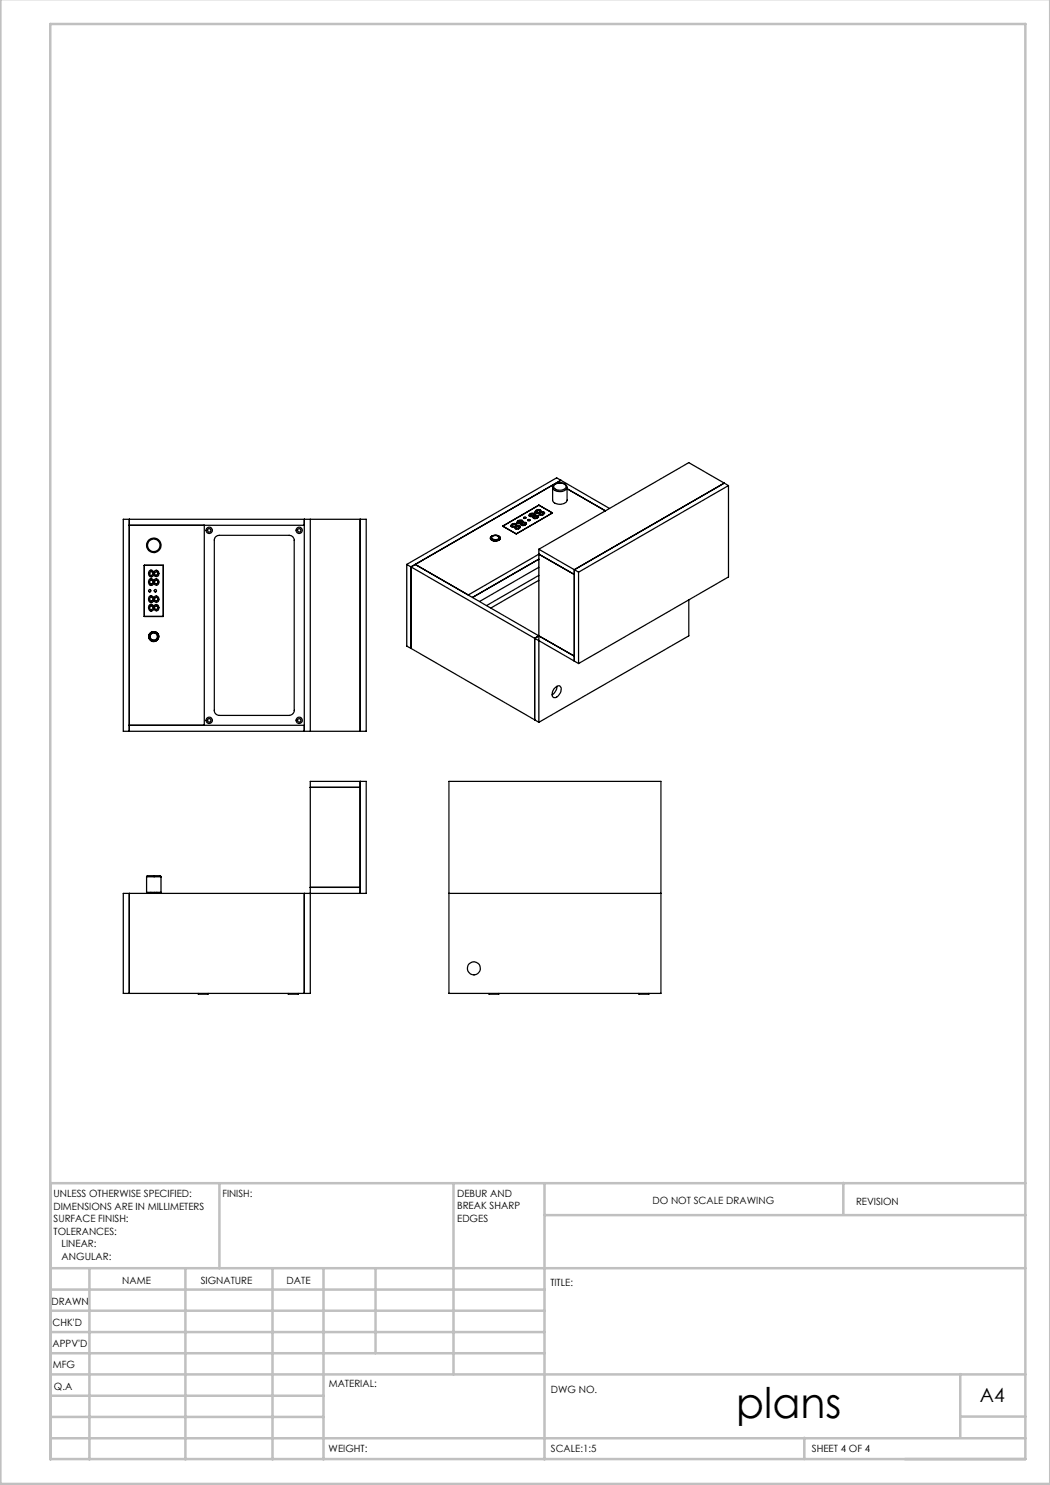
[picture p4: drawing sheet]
<svg xmlns="http://www.w3.org/2000/svg" width="210mm" height="297mm" viewBox="0 0 210 297" stroke-linecap="round" stroke-linejoin="round" font-family="sans-serif">
<g fill="none" stroke="#c0c0c0" stroke-width=".5">
<path d="M.1 -.1v296.9h209.9v-296.9M10.1 4.8h195v287h-195zM43.9 236.6v17M90.7 236.6v38.3M108.9 236.6v55.3M168.7 236.6v6.3M205.1 236.6h-195v55.3M10.1 253.6h195M10.1 257.9h98.8M17.9 253.6v38.3M37.1 253.6v38.3M54.5 253.6v38.3"/>
<path d="M64.7 253.6v38.3M75.1 253.6v17M108.9 243h96.2M10.1 270.6h98.8M10.1 266.4h98.8M10.1 262.1h98.8M10.1 279.1h54.6M10.1 274.9h195M192.1 274.8v12.7M10.1 287.7h195M10.1 283.4h54.6M160.9 287.5v4.3"/>
<path d="M192.1 283.3h13"/>
</g>
<g fill="none" stroke="#000" stroke-width=".25">
<path d="M110.5 97.5a1.53 1.53 0 0 1 2.3-.8l.4 .3 .2 .5M110.5 97.5v2.5a1.66 1.66 0 0 0 2.5 .6l.4-.5v-2.6M110.5 97.5a1.69 1.69 0 0 0 2.5 .5l.4-.5M110.9 96.9a1.57 1.57 0 0 1 2.3 .4 1.4 1.4 0 0 1-2.3 .4l-.2-.3zM111.3 96.6l-28.3 16.3M111.3 96.6h.2M112.2 96.1l-30 17.3M112.2 96.1l-.9-.5-29.9 17.3M112.2 96.1l-.9 .5M112.2 96.1l9.7 5.6M113.4 97.8l7.7 4.4M144.9 96.6l.8 .5"/>
<path d="M144.9 96.6l-30 17.3M144.9 96.6l-7.1-4.1-30 17.4M145.7 97.1v18.3l-30 17.3M145.7 97.1l-30 17.3M24.7 103.9h48.5v42.4h-48.5zM25.9 103.9v42.4M25.9 105.1h35M28.9 113.1h3.8v10.2h-3.8zM29.8 119.4a.48 .48 0 0 1 .8-.1l.2 .3a.59 .59 0 0 1 .7-.3 .59 .59 0 0 1 .3 .8 .59 .59 0 0 1-.7 .3l-.3-.3a.54 .54 0 0 1-.7 .4 .54 .54 0 0 1-.4-.7zM30 115.8a.6 .6 0 0 1 .8 .3 .59 .59 0 0 1 .7-.2 .59 .59 0 0 1 .3 .7 .59 .59 0 0 1-.7 .4l-.3-.3a.54 .54 0 0 1-.7 .4 .54 .54 0 0 1-.4-.7zM30 114.1l.4-.1 .4 .4a.53 .53 0 0 1 .6-.3 .53 .53 0 0 1 .4 .6 .53 .53 0 0 1-.4 .6 .53 .53 0 0 1-.6-.3 .58 .58 0 0 1-.8 .3 .58 .58 0 0 1-.3-.8zM30.1 116.1a.38 .38 0 0 1 .5 .3 .38 .38 0 0 1-.4 .4 .42 .42 0 0 1-.3-.3 .42 .42 0 0 1 .2-.4z"/>
<path d="M30.1 119.5a.38 .38 0 0 1 .5 .3 .38 .38 0 0 1-.4 .4 .42 .42 0 0 1-.3-.3 .42 .42 0 0 1 .2-.4zM40.9 105.1v40M43.1 107.3l.8-.2h14a.96 .96 0 0 1 .9 1v34a1.02 1.02 0 0 1-.9 1h-14a1.02 1.02 0 0 1-1-1v-34.2zM60.9 103.9v42.4M62.1 103.9v42.4M72 103.9v42.4M81.4 112.9v16.3l.8 .5M81.4 112.9l.8 .5M82.2 113.4v16.3M82.2 113.4l24.7 14.3M83 112.9l10.7 6.1 14.1-8.2 7.1 4.1M83 112.9l-.8 .5"/>
<path d="M83 112.9l24.8 14.3M98.1 107.4a1.27 1.27 0 0 1 2 .2 1.13 1.13 0 0 1-1 .6 1.13 1.13 0 0 1-1-.6zM98.2 107.3a1.11 1.11 0 0 1 1.8 .4 1.21 1.21 0 0 1-1.9 0zM98.3 107.6a.91 .91 0 0 0 1.6 0 .88 .88 0 0 1-.8 .5 .88 .88 0 0 1-.8-.5zM98.4 107.4a.79 .79 0 0 1 .7-.3 .79 .79 0 0 1 .7 .5 .83 .83 0 0 1-1.4-.2zM100.5 105.2l7.3-4.2 2.7 1.6-7.2 4.2zM102.4 104.8l-.2 .3v.2l.2 .1h.6M102.4 105l-.2 .2M102.4 105.1l.1 .3M102.4 104.8v.2M102.5 105.2l-.1-.1 .4-.2 .3 .1v.2M102.5 105.2h.6"/>
<path d="M102.5 105.4h.1M102.5 105.2v.2M102.7 104.9l-.3 .1M102.9 104.9h.3M103 105.4v.1M103.1 105.4h-.1M103.1 105.2v.2M103.2 105v.2M103.2 105.2l-.1 .2M103.2 105.5l.1 .3v-.2M103.2 104.8l.2 .2-.1 .2M103.2 104.8l-.4-.1-.4 .1"/>
<path d="M103.2 104.9l.2 .2M103.2 104.8v.1M103.3 105.2h.7M103.3 105.2v.1M103.6 104.1l-.2 .5 .4 .1h.4M103.6 104.3l-.2 .2M103.6 104.1v.2M103.6 104.4v.2M103.6 105.3l.4 .1M103.6 104.6l.1 .1M103.7 105.6l.1-.3h-.3h-.3l.1 .3M103.7 105.6h-.4"/>
<path d="M103.7 104.5h.6M103.7 104.5h-.1a.39 .39 0 0 1 .4-.3 .39 .39 0 0 1 .4 .1l-.1 .2M103.7 104.5v.2M103.7 104.7h.1M103.9 105.4l-.2 .4v-.2M103.9 104.2l-.3 .1M104 105.2l.1 .1a.62 .62 0 0 1-.5 .5 .62 .62 0 0 1-.7-.3l.1-.1M104 105.4l.1 .1M104 105.2v.2M104.1 104.2h.3M104.2 104.7h.1M104.2 104.7v.1"/>
<path d="M104.3 104.5v.2M104.4 104.3l-.1 .4M104.4 104.9l.1 .2v-.2M104.4 104.8v.2M104.4 104.1l.2 .2-.1 .2M104.4 104.1l-.4-.1-.4 .1M104.4 104.2l.2 .2M104.4 104.1v.1M104.5 104.5h.7M104.5 104.5v.1M104.8 103.5h.3M104.8 103.5v.2l.3-.1"/>
<path d="M104.8 103.5v.1h.3M104.8 104.6l.4 .1M104.9 104.9h-.4M104.9 104.9l.2-.2-.7-.1 .1 .3M105.1 104.7l-.2 .4v-.2M105.1 103.5v.1M105.2 104.5l.1 .2a.65 .65 0 0 1-.5 .4 .65 .65 0 0 1-.7-.3l.1-.1M105.2 104.7l.1 .1M105.2 104.5v.2M105.6 103.9h.3M105.6 103.9v.1a.2 .2 0 0 0 .2 .2 .2 .2 0 0 0 .1-.3M105.6 103.9v.2h.3v-.2"/>
<path d="M106 102.8l-.2 .3 .1 .2h.7M106 102.9l-.2 .2M106 103l.1 .3M106 102.8v.1M106.1 103.1h.6M106.1 103.1l-.1-.1 .4-.2 .4 .1-.1 .2M106.1 103.3h.1M106.1 103.1v.2M106.4 102.8l-.4 .1M106.6 102.8h.3M106.6 103.3v.2M106.7 103.3h-.1"/>
<path d="M106.7 103.1v.2M106.8 103.4l.1 .3v-.2M106.8 102.9v.2M106.8 103.1l-.1 .2M106.9 102.7l.1 .4M106.9 102.7l-.5-.1-.4 .2M106.9 102.8l.1 .2M106.9 102.7v.1M107 103.1h.6M107 103.1v.1M107.2 102.1l-.2 .4 .2 .1h.6M107.2 102.2l-.2 .2"/>
<path d="M107.2 102.3l.1 .3M107.2 102.1v.1M107.3 103.2l.3 .1M107.3 102.4a.41 .41 0 0 1 .3-.3 .41 .41 0 0 1 .4 .1l-.1 .2M107.3 102.4h.6M107.3 102.6h.2M107.3 102.4v.2M107.4 103.5v.2l.1-.2M107.4 103.5h-.5M107.4 103.5l.1-.1-.1-.1-.5-.1v.3M107.5 103.3v.2M107.6 102.1l-.4 .1"/>
<path d="M107.6 103.1l.1 .2a.65 .65 0 0 1-.5 .4 .65 .65 0 0 1-.7-.2l.1-.2M107.6 103.3l.1 .1M107.6 103.1v.2M107.8 102.1l.3 .1M107.8 109.9v34.6M107.8 109.9l7.1 4M107.8 111.8l-13.3 7.7M107.8 115.1l-10.5 6M107.8 113.4l-11.9 6.9M107.8 116.1l-9.6 5.5M107.8 102.6v.2M107.9 102.6h-.1"/>
<path d="M107.9 102.4v.2M108 102.2v.2M108 102.4l-.1 .2M108 102.7l.1 .3v-.2M108.1 102l.1 .2v.2M108.1 102l-.5-.1-.4 .2M108.1 102.2l.1 .1M108.1 102v.2M108.2 102.4h.6M108.2 102.4v.1M108.5 102.5l.3 .1M108.5 102.8v.2l.2-.2"/>
<path d="M108.5 102.8h-.4M108.5 102.8l.2-.2-.4-.1h-.2v.3M108.7 102.6v.2M108.8 102.4l.1 .1a.65 .65 0 0 1-.5 .5 .65 .65 0 0 1-.6-.2v-.2M108.8 102.6l.1 .1M108.8 102.4v.2M114.9 113.9l.8 .5M114.9 113.9v18.3M115.7 114.4v18.3M137.8 120v7.2l-30 17.3M30 120.9h.4l.4 .4a.56 .56 0 0 1 .7-.3 .56 .56 0 0 1 .2 .8 .51 .51 0 0 1-.4 .4 .51 .51 0 0 1-.5-.4 .58 .58 0 0 1-.8 .4 .58 .58 0 0 1-.3-.9zM30.1 121.2h.2l.4 .3-.2 .3a.38 .38 0 0 1-.6-.1 .38 .38 0 0 1 .2-.5z"/>
<path d="M82.2 129.7l24.7 14.3M106.9 127.7v16.3M106.9 127.7l8 4.5M107.8 127.2l7.1 4M107.8 127.2l-.9 .5M110.8 137.8l.2-.3a.64 .64 0 0 1 .9-.3 .64 .64 0 0 1 .3 .8 1.65 1.65 0 0 1-1.5 1.5 1.26 1.26 0 0 1 .1-1.7zM111.4 137.3a2.19 2.19 0 0 1-1 1.7M114.9 132.2l.8 .5M25.9 145.1h35M62.1 157.5h9.9M72 156.3v22.4M89.8 156.3h42.4v42.4h-42.4z"/>
<path d="M106.9 144l.9 .5M24.7 178.7h48.5v-22.4h-11.1v42.4h-37.4zM25.9 178.7v20M29.3 175.4l.2-.2h2.5l.2 .2M29.3 175.4v3.1h2.9v-3.1M29.3 175.4h2.9M30 178.6h1.5M30 178.6v.1M30.2 178.5h.1M31.4 178.5h.1M31.5 178.6v.1M60.9 178.7v20"/>
<path d="M62.1 177.5h9.9M89.8 178.7h42.4M39.7 198.7v.1h1.9v-.1M57.6 198.7v.1h2.1v-.1M97.8 198.7v.1h2v-.1M127.8 198.7v.1h2v-.1"/>
<circle cx="29.9" cy="118.2" r=".25"/>
<circle cx="30.3" cy="114.7" r=".39"/>
<circle cx="30.8" cy="109.1" r="1.25"/>
<circle cx="30.8" cy="109.1" r="1.46"/>
<circle cx="31.1" cy="118.2" r=".25"/>
<circle cx="31.2" cy="114.7" r=".35"/>
<circle cx="31.2" cy="119.8" r=".33"/>
<circle cx="31.2" cy="116.4" r=".33"/>
<circle cx="41.8" cy="106.1" r=".63"/>
<circle cx="41.9" cy="106.1" r=".34"/>
<circle cx="59.9" cy="106.1" r=".34"/>
<circle cx="59.9" cy="106.1" r=".62"/>
<circle cx="30.7" cy="127.3" r="1"/>
<circle cx="30.8" cy="127.3" r=".79"/>
<circle cx="30.8" cy="127.3" r=".72"/>
<circle cx="30.8" cy="127.3" r="1"/>
<circle cx="31.2" cy="121.5" r=".35"/>
<circle cx="41.8" cy="144.1" r=".63"/>
<circle cx="41.9" cy="144.1" r=".34"/>
<circle cx="59.9" cy="144.1" r=".34"/>
<circle cx="59.9" cy="144.1" r=".62"/>
<circle cx="94.8" cy="193.7" r="1.31"/>
</g>
<text font-size="8.5" x="147.2" y="283.5">plans</text>
<text font-size="3.9" x="196" y="280.4">A4</text>
<g font-size="2">
<text x="10.7" y="239.5">UNLESS OTHERWISE SPECIFIED:</text>
<text x="44.5" y="239.5">FINISH:</text>
<text x="91.4" y="239.4">DEBUR AND</text>
<text x="10.7" y="242">DIMENSIONS ARE IN MILLIMETERS</text>
<text x="10.7" y="244.5">SURFACE FINISH:</text>
<text x="91.4" y="241.9">BREAK SHARP</text>
<text x="91.4" y="244.4">EDGES</text>
<text x="130.5" y="240.8">DO NOT SCALE DRAWING</text>
<text x="171.2" y="241">REVISION</text>
<text x="10.7" y="247">TOLERANCES:</text>
<text x="12.3" y="249.5">LINEAR:</text>
<text x="12.3" y="252">ANGULAR:</text>
<text x="24.4" y="256.9">NAME</text>
<text x="40.1" y="256.8">SIGNATURE</text>
<text x="57.3" y="256.8">DATE</text>
<text x="110.1" y="257.1">TITLE:</text>
<text x="10.3" y="260.9">DRAWN</text>
<text x="10.5" y="269.3">APPV'D</text>
<text x="10.5" y="265.2">CHK'D</text>
<text x="10.6" y="273.6">MFG</text>
<text x="10.8" y="278">Q.A</text>
<text x="65.8" y="277.4">MATERIAL:</text>
<text x="110.2" y="278.5">DWG NO.</text>
<text x="65.7" y="290.4">WEIGHT:</text>
<text x="110.2" y="290.5">SCALE:1:5</text>
<text x="162.4" y="290.4">SHEET 4 OF 4</text>
</g>
</svg>
